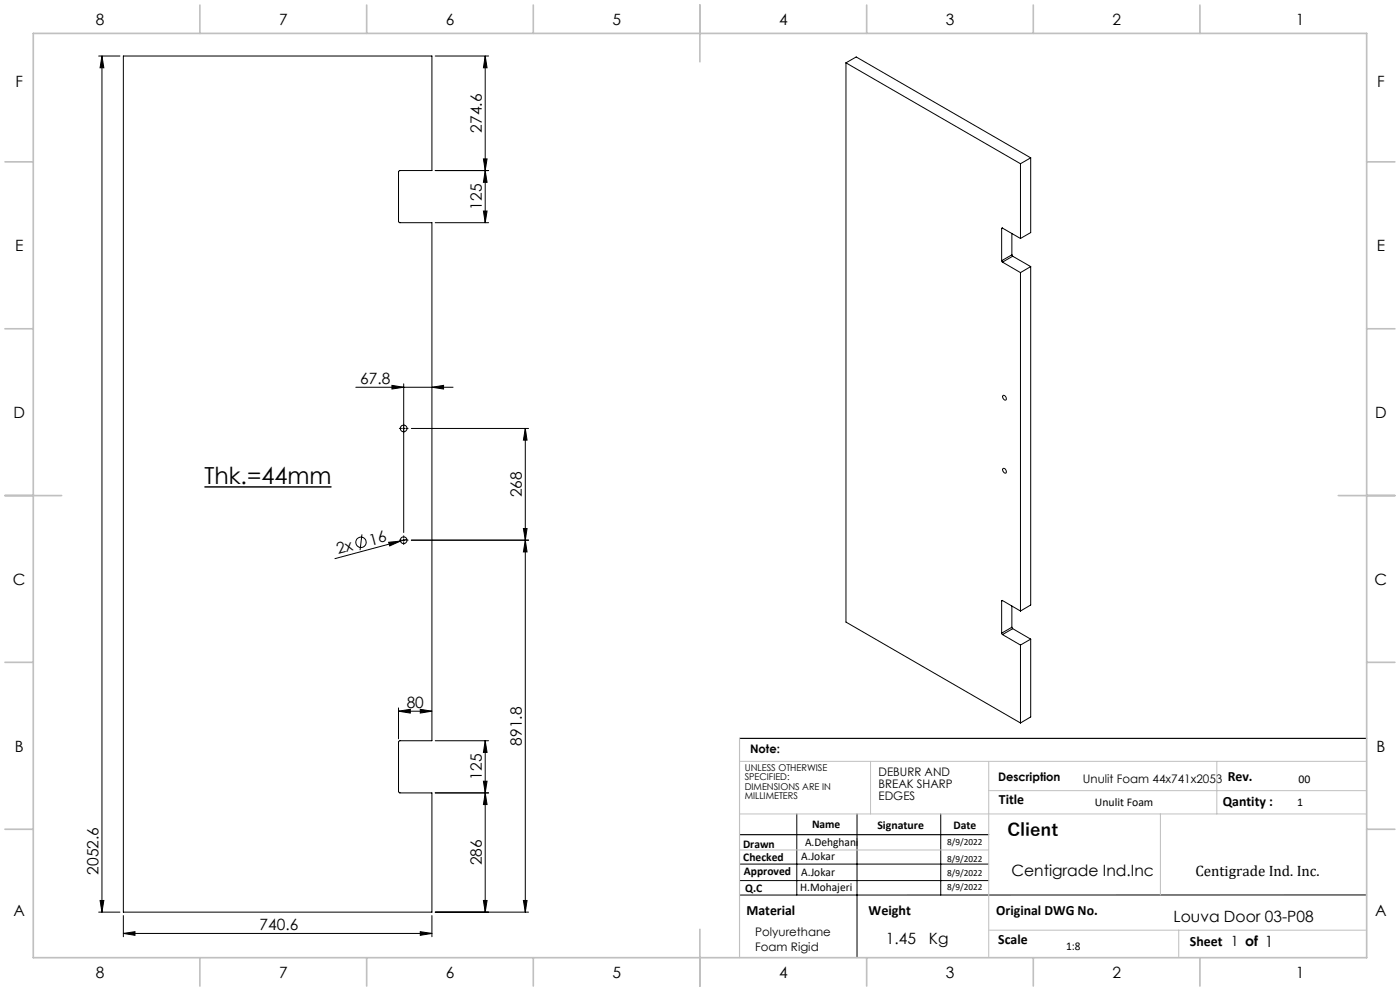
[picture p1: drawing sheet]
<svg xmlns="http://www.w3.org/2000/svg" width="420mm" height="297mm" viewBox="0 0 420 297" stroke-linecap="round" stroke-linejoin="round" font-family="sans-serif">
<g fill="none" stroke="#000" stroke-width=".3">
<path d="M29.6 16.8h6.4M30.6 16.8l.6 3.5h-1.2zM30.6 16.8v256.6M37 16.8h92.6v34.3h-9.6l-.4 .5v14.9l.3 .2h9.7v155.3h-9.7l-.3 .4v14.9l.3 .3h9.7v35.8h-92.6zM130.6 16.8h16M145.6 16.8l.5 3.5h-1.1zM145.6 16.8v49.9M253.8 18.8v167.6l52.3 30.3M253.8 18.8l52.3 30.3M253.8 18.8l3.1-1.7 52.3 30.2M145 47.6h1.1l-.5 3.5zM145.6 51.1l.5 3.5h-1.1z"/>
<path d="M146.6 51.1h-16M306.1 49.1v22.4M309.2 47.3l-3.1 1.8M309.2 47.3v22.4l-3.1 1.8M130.6 66.7h16M145 63.2h1.1l-.5 3.5zM300.5 78.1l.2 .5M300.5 68.5v9.6M300.7 68.4l-.2 .1M300.7 78.6l5.4 3.1M300.7 68.4l5.4 3.1M303.6 76.4l.2 .4"/>
<path d="M303.6 76.4l-3.1 1.7M303.6 70v6.4M303.8 76.8l-3.1 1.8M303.8 76.8l5.4 3.1M309.2 79.9v101.4l-3.1 1.8M309.2 79.9l-3.1 1.8M306.1 81.7v101.4M106.8 116.1h29.1M117.6 115.5l3.5 .6-3.5 .5zM121.1 115v44.6M129.6 116.1l3.5-.6v1.1zM300.9 118.5a.81 .81 0 0 1 .9 .5 .81 .81 0 0 1-.2 .9l-.7-.6z"/>
<path d="M120.8 128.4h.6M123.4 128.4h35.2M157.6 128.4l.5 3.5h-1.1zM157.6 128.4v145M157 158.4h1.1l-.5 3.5zM300.9 140.4a.79 .79 0 0 1 .9 .5 .79 .79 0 0 1-.2 .9l-.7-.6zM108.6 160.2l-.6 4.7M116.6 162.5l3.5-.3-3.2 1.4zM120.1 162.2l-19.6 5.2M120.8 161.9h.6M121.1 161.6v.6M122.1 161.6l-2 .6"/>
<path d="M157.6 161.9l.5 3.5h-1.1zM158.6 161.9h-35.2M300.7 180l-.2 .1M300.7 180l5.4 3.1M300.5 189.8l.2 .4M300.5 180.1v9.7M300.7 190.2l5.4 3.1M303.6 188l.2 .4M303.6 181.6v6.4M303.6 188l-3.1 1.8M303.8 188.4l-3.1 1.8M303.8 188.4l5.4 3.2"/>
<path d="M306.1 193.3v23.4M309.2 191.6v23.3l-3.1 1.8M309.2 191.6l-3.1 1.7M119.6 213.1l3.5-.5v1.1zM119.6 212.2v9.2M119.6 213.1h10M126.1 212.6l3.5 .5-3.5 .6zM130.6 237.6h16M130.6 222h16M145 234.1h1.1l-.5 3.5zM145.6 222v51.4M145.6 237.6l.5 3.5h-1.1z"/>
<path d="M145.6 222l.5 3.5h-1.1zM221.9 259h74.7M239 243.9v24.3M257.1 243.9v43.1M282.2 243.9v24.3M29.6 273.4h6.4M30 269.9h1.2l-.6 3.5zM37 279.7l3.5-.5v1.1zM37 274.4v6.3M37 279.7h92.6M126.1 279.2l3.5 .5-3.5 .6zM129.6 274.4v6.3"/>
<path d="M130.6 273.4h28M145 269.9h1.1l-.5 3.5zM157 269.9h1.1l-.5 3.5zM221.9 263.9h74.7M410 268.2h-188.1"/>
<circle cx="121.1" cy="128.4" r="1"/>
<circle cx="108.3" cy="162.5" r="1.55"/>
<circle cx="121.1" cy="161.9" r="1.01"/>
</g>
<path d="M61.3 145.9h38.2" fill="none" stroke="#000" stroke-width=".43"/>
<path d="M120.5 128.4h-.7M121.1 127.8v-.7M121.1 129v.7M121.7 128.4h.7M120.5 161.9h-.7M121.1 161.3v-.7M121.1 162.5v.7M121.7 161.9h.7" fill="none" stroke="#000" stroke-width=".3" stroke-dasharray="15.2 1.3 1.3 1.3"/>
<path d="M221.9 221.3h188.1M221.9 250.2h74.7" fill="none" stroke="#000" stroke-width=".35"/>
<path d="M221.9 228.2h188.1M261.2 228.2v15.7M296.6 228.2v58.8M296.6 237h113.4M365.1 228.2v15.7M221.9 243.9h188.1M221.9 254.7h74.7M348.1 243.9v24.3M296.6 278.8h113.4M353.6 278.8v8.2" fill="none" stroke="#c0c0c0" stroke-width=".3"/>
<path d="M221.9 221.3v65.7" fill="none" stroke="#c0c0c0" stroke-width=".35"/>
<g fill="none" stroke="#c0c0c0" stroke-width=".5">
<path d="M10 10h400v277h-400zM60 1.5v8.5M110 1.5v8.5M160 1.5v8.5M210 1.5v17M260 1.5v8.5M310 1.5v8.5M360 1.5v8.5M1.5 48.5h8.5M410 48.5h8.5M1.5 98.5h8.5M410 98.5h8.5"/>
<path d="M1.5 148.5h17M401.5 148.5h17M1.5 198.5h8.5M410 198.5h8.5M1.5 248.5h8.5M410 248.5h8.5M210 278.5v17M60 287v8.5M110 287v8.5M160 287v8.5M260 287v8.5M310 287v8.5"/>
<path d="M360 287v8.5"/>
</g>
<g fill="#000">
<path d="M116.6 162.5l3.5-.3-3.2 1.4z"/>
<path d="M30.6 16.8l.6 3.5h-1.2zM30 269.9h1.2l-.6 3.5zM157.6 128.4l.5 3.5h-1.1zM157 158.4h1.1l-.5 3.5zM145.6 16.8l.5 3.5h-1.1zM145 47.6h1.1l-.5 3.5z"/>
<path d="M145.6 51.1l.5 3.5h-1.1zM145 63.2h1.1l-.5 3.5z"/>
<path d="M117.6 115.5l3.5 .6-3.5 .5zM129.6 116.1l3.5-.6v1.1z"/>
<path d="M126.1 212.6l3.5 .5-3.5 .6zM119.6 213.1l3.5-.5v1.1z"/>
<path d="M145.6 222l.5 3.5h-1.1zM145 234.1h1.1l-.5 3.5z"/>
<path d="M37 279.7l3.5-.5v1.1zM126.1 279.2l3.5 .5-3.5 .6z"/>
<path d="M145 269.9h1.1l-.5 3.5zM145.6 237.6l.5 3.5h-1.1zM157 269.9h1.1l-.5 3.5zM157.6 161.9l.5 3.5h-1.1z"/>
</g>
<text font-size="7.1" x="61.3" y="145.2">Thk.=44mm</text>
<text font-size="5.3" x="302.2" y="250.7">Client</text>
<g font-size="4.7">
<text x="28.7" y="7.6">8</text>
<text x="83.7" y="7.6">7</text>
<text x="133.7" y="7.6">6</text>
<text x="183.7" y="7.6">5</text>
<text x="233.7" y="7.6">4</text>
<text x="283.7" y="7.6">3</text>
<text x="333.7" y="7.6">2</text>
<text x="388.7" y="7.6">1</text>
<text x="4.6" y="26.1">F</text>
<text x="413.1" y="26.1">F</text>
<text x="144.6" y="39.8" transform="rotate(-90 144.6 39.8)">274.6</text>
<text x="144.6" y="62.8" transform="rotate(-90 144.6 62.8)">125</text>
<text x="4.5" y="75.3">E</text>
<text x="413" y="75.3">E</text>
<text x="108" y="115">67.8</text>
<text x="4" y="125.3">D</text>
<text x="412.5" y="125.3">D</text>
<text x="156.6" y="149" transform="rotate(-90 156.6 149)">268</text>
<text x="101.5" y="166.1" transform="rotate(-15 101.5 166.1)">2x</text>
<text x="111.2" y="163.5" transform="rotate(-15 111.2 163.5)">16</text>
<text x="3.9" y="175.3">C</text>
<text x="412.4" y="175.3">C</text>
<text x="122" y="212.1">80</text>
<text x="4.4" y="225.3">B</text>
<text x="156.6" y="223.4" transform="rotate(-90 156.6 223.4)">891.8</text>
<text x="412.9" y="225.3">B</text>
<text x="144.6" y="233.7" transform="rotate(-90 144.6 233.7)">125</text>
<text x="29.6" y="262.2" transform="rotate(-90 29.6 262.2)">2052.6</text>
<text x="144.6" y="259.4" transform="rotate(-90 144.6 259.4)">286</text>
<text x="303.5" y="262.6">Centigrade Ind.Inc</text>
<text x="4" y="274.6">A</text>
<text x="412.5" y="274.6">A</text>
<text x="77.9" y="278.7">740.6</text>
<text x="352.1" y="276.4">Louva Door 03-P08</text>
<text x="265.8" y="282.8">1.45</text>
<text x="278.7" y="282.8">Kg</text>
<text x="28.7" y="293.1">8</text>
<text x="83.7" y="293.1">7</text>
<text x="133.7" y="293.1">6</text>
<text x="183.7" y="293.1">5</text>
<text x="233.7" y="293.1">4</text>
<text x="283.7" y="293.1">3</text>
<text x="333.7" y="293.1">2</text>
<text x="388.7" y="293.1">1</text>
</g>
<text font-size="4.5" x="358.6" y="262.6">Centigrade Ind. Inc.</text>
<g font-size="4.2">
<text x="368.3" y="234.1">Rev.</text>
<text x="299.7" y="240.9">Title</text>
<text x="366.8" y="241.6">Qantity :</text>
<text x="223.9" y="274.2">Material</text>
<text x="260.6" y="274.2">Weight</text>
<text x="298.9" y="274.2">Original DWG No.</text>
<text x="299.5" y="282.8">Scale</text>
<text x="357" y="283.6">Sheet 1 of 1</text>
</g>
<g font-size="3.5">
<text x="225" y="225.7">Note:</text>
<text x="263.6" y="232.6">DEBURR AND</text>
<text x="263.6" y="236.1">BREAK SHARP</text>
<text x="263.6" y="239.7">EDGES</text>
<text x="299.4" y="234.1">Description</text>
<text x="324.9" y="234.7">Unulit Foam 44x741x2053</text>
<text x="389.6" y="234.7">00</text>
<text x="328.5" y="241.6">Unulit Foam</text>
<text x="389.2" y="241.6">1</text>
<text x="243.6" y="248.1">Name</text>
<text x="263.2" y="248.5">Signature</text>
<text x="286" y="248.5">Date</text>
<text x="222.9" y="254">Drawn</text>
<text x="240.4" y="257.8">A.Jokar</text>
<text x="241.5" y="253.6">A.Dehghani</text>
<text x="223" y="258.1">Checked</text>
<text x="223.2" y="262.1">Approved</text>
<text x="240.4" y="262.4">A.Jokar</text>
<text x="223.6" y="267.4">Q.C</text>
<text x="240.1" y="267.1">H.Mohajeri</text>
<text x="226.6" y="280.5">Polyurethane</text>
<text x="226.6" y="285">Foam Rigid</text>
<text x="319.8" y="284.6">1:8</text>
</g>
<g font-size="2.8">
<text x="223.4" y="231">UNLESS OTHERWISE</text>
<text x="223.4" y="233.8">SPECIFIED:</text>
<text x="223.4" y="236.7">DIMENSIONS ARE IN</text>
<text x="223.4" y="239.5">MILLIMETERS</text>
<text x="284.2" y="253.2">8/9/2022</text>
<text x="284.2" y="258.4">8/9/2022</text>
<text x="284.2" y="262.7">8/9/2022</text>
<text x="284.2" y="266.6">8/9/2022</text>
</g>
</svg>
